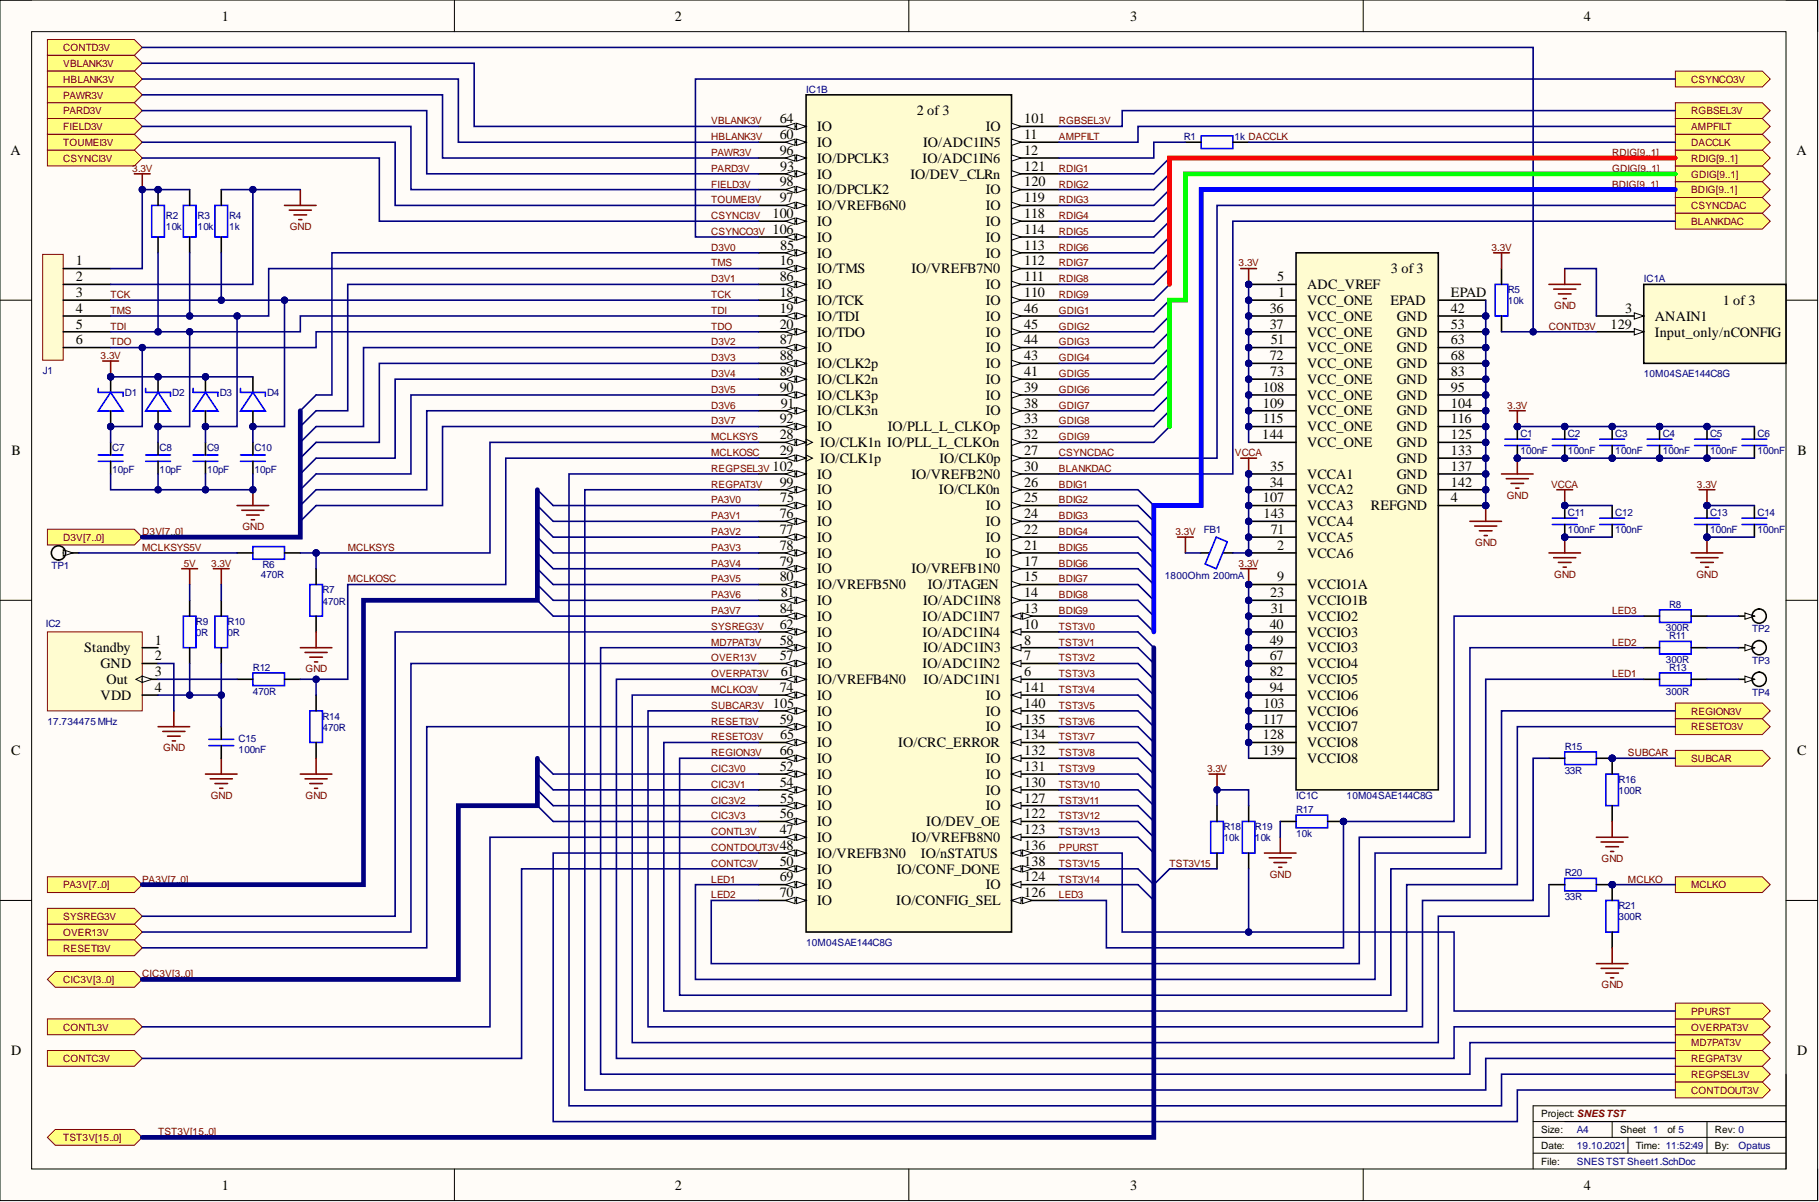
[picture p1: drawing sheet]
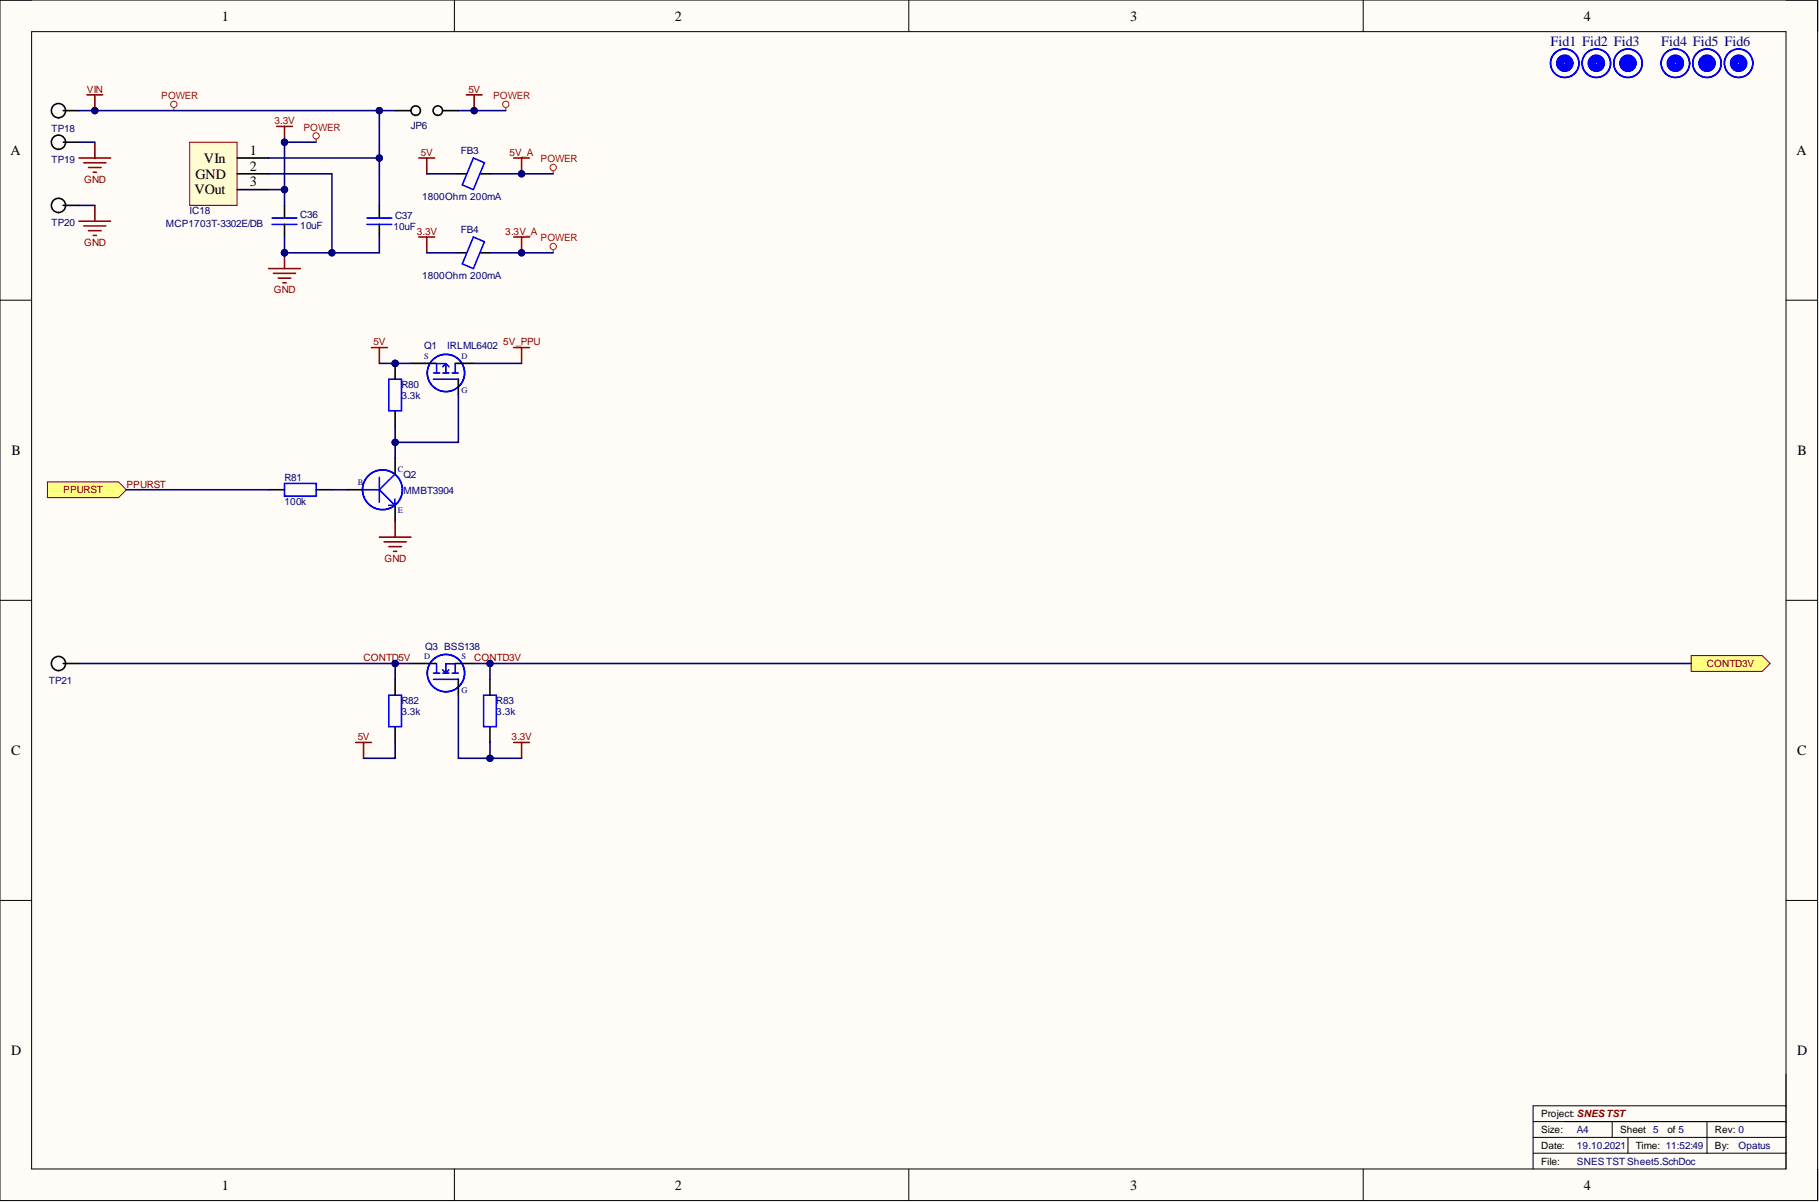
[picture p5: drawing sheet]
# Altium project SNES TST.PrjPcb
Revision: Rev 0
2 sheets, 71 parts. Net scope: flat (ports and power ports of the same name join across sheets).
Board file: SNES TST.PcbDoc
Sheets:
  SNES TST Sheet1.SchDoc
  SNES TST Sheet5.SchDoc

## Sheet SNES TST Sheet1.SchDoc: SNES TST
size A4; DrawnBy: Opatus; DocumentNumber: 1; Revision: 0; SheetNumber: 1; SheetTotal: 5

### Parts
C1  100nF  [Cap_0402_Chip]
C2  100nF  [Cap_0402_Chip]
C3  100nF  [Cap_0402_Chip]
C4  100nF  [Cap_0402_Chip]
C5  100nF  [Cap_0402_Chip]
C6  100nF  [Cap_0402_Chip]
C7  10pF  [Cap_0402_Chip]
C8  10pF  [Cap_0402_Chip]
C9  10pF  [Cap_0402_Chip]
C10  10pF  [Cap_0402_Chip]
C11  100nF  [Cap_0402_Chip]
C12  100nF  [Cap_0402_Chip]
C13  100nF  [Cap_0402_Chip]
C14  100nF  [Cap_0402_Chip]
C15  100nF  [Cap_0402_Chip]
D1  Schottky Diode  [SOD323]  (value not drawn)
D2  Schottky Diode  [SOD323]  (value not drawn)
D3  Schottky Diode  [SOD323]  (value not drawn)
D4  Schottky Diode  [SOD323]  (value not drawn)
FB1  1800Ohm  200mA  [Ind_0402_Chip]
IC1  10M04SAE144C8G  [EQFP-144_A:1P65_]  (parts A,B,C of 3)
IC2  17.734475 MHz  [Quarz 7.5mm]
J1  Conn 6P  [Con6P]  (value not drawn)  (no BOM)
R1  1k  [Res_0402_Chip]
R2  10k  [Res_0402_Chip]
R3  10k  [Res_0402_Chip]
R4  1k  [Res_0402_Chip]
R5  10k  [Res_0402_Chip]
R6  470R  [Res_0603_Chip]
R7  470R  [Res_0603_Chip]
R8  300R  [Res_0603_Chip]
R9  0R  [Res_0402_Chip]
R10  0R  [Res_0402_Chip]
R11  300R  [Res_0603_Chip]
R12  470R  [Res_0603_Chip]
R13  300R  [Res_0603_Chip]
R14  470R  [Res_0603_Chip]
R15  33R  [Res_0603_Chip]
R16  100R  [Res_0603_Chip]
R17  10k  [Res_0402_Chip]
R18  10k  [Res_0402_Chip]
R19  10k  [Res_0402_Chip]
R20  33R  [Res_0603_Chip]
R21  300R  [Res_0603_Chip]
TP1  Pin Connector  [Pin Connector Small]  (value not drawn)  (no BOM)
TP2  Pin Connector  [Pin Connector Small]  (value not drawn)  (no BOM)
TP3  Pin Connector  [Pin Connector Small]  (value not drawn)  (no BOM)
TP4  Pin Connector  [Pin Connector Small]  (value not drawn)  (no BOM)

### Ports
AMPFILT (out), BDIG[9..1] (out), BLANKDAC (out), CIC3V[3..0] (bidir), CONTC3V (in), CONTD3V (in), CONTDOUT3V (out), CONTL3V (in), CSYNCDAC (out), CSYNCI3V (in), CSYNCO3V (out), D3V[7..0] (in), DACCLK (out), FIELD3V (in), GDIG[9..1] (out), HBLANK3V (in), MCLKO (out), MD7PAT3V (out), OVER13V (in), OVERPAT3V (out), PA3V[7..0] (in), PARD3V (in), PAWR3V (in), PPURST (out), RDIG[9..1] (out), REGION3V (out), REGPAT3V (out), REGPSEL3V (out), RESETI3V (in), RESETO3V (out), RGBSEL3V (out), SUBCAR (out), SYSREG3V (in), TOUMEI3V (in), TST3V[15..0] (bidir), VBLANK3V (in)

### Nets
3.3V: C1.1 C2.1 C3.1 C4.1 C5.1 C6.1 C13.1 C14.1 D1.1(K) D2.1(K) D3.1(K) D4.1(K) FB1.1 IC1.1(VCC_ONE) IC1.5(ADC_VREF) IC1.9(VCCIO1A) IC1.23(VCCIO1B) IC1.31(VCCIO2) IC1.36(VCC_ONE) IC1.37(VCC_ONE) IC1.40(VCCIO3) IC1.49(VCCIO3) IC1.51(VCC_ONE) IC1.67(VCCIO4) IC1.72(VCC_ONE) IC1.73(VCC_ONE) IC1.82(VCCIO5) IC1.94(VCCIO6) IC1.103(VCCIO6) IC1.108(VCC_ONE) IC1.109(VCC_ONE) IC1.115(VCC_ONE) IC1.117(VCCIO7) IC1.128(VCCIO8) IC1.139(VCCIO8) IC1.144(VCC_ONE) J1.1 R2.1 R3.1 R5.1 R10.1 R18.1 R19.1
5V: R9.1
GND: C1.2 C2.2 C3.2 C4.2 C5.2 C6.2 C7.2 C8.2 C9.2 C10.2 C11.2 C12.2 C13.2 C14.2 C15.2 IC1.3(ANAIN1) IC1.4(REFGND) IC1.42(GND) IC1.53(GND) IC1.63(GND) IC1.68(GND) IC1.83(GND) IC1.95(GND) IC1.104(GND) IC1.116(GND) IC1.125(GND) IC1.133(GND) IC1.137(GND) IC1.142(GND) IC1.EPAD IC2.2(GND) J1.2 R4.2 R7.2 R14.2 R16.2 R17.1 R21.2
VCCA: C11.1 C12.1 FB1.2 IC1.2(VCCA6) IC1.34(VCCA2) IC1.35(VCCA1) IC1.71(VCCA5) IC1.107(VCCA3) IC1.143(VCCA4)
AMPFILT: IC1.11(IO/ADC1IN5) ; port AMPFILT
BDIG1: IC1.26(IO/CLK0n)
BDIG2: IC1.25(IO)
BDIG3: IC1.24(IO)
BDIG4: IC1.22(IO)
BDIG5: IC1.21(IO)
BDIG6: IC1.17(IO/VREFB1N0)
BDIG7: IC1.15(IO/JTAGEN)
BDIG8: IC1.14(IO/ADC1IN8)
BDIG9: IC1.13(IO/ADC1IN7)
BLANKDAC: IC1.30(IO/VREFB2N0) ; port BLANKDAC
CIC3V0: IC1.52(IO)
CIC3V1: IC1.54(IO)
CIC3V2: IC1.55(IO)
CIC3V3: IC1.56(IO)
CONTC3V: IC1.50(IO) ; port CONTC3V
CONTD3V: IC1.129(Input_only/nCONFIG) R5.2 ; port CONTD3V
CONTDOUT3V: IC1.48(IO/VREFB3N0) ; port CONTDOUT3V
CONTL3V: IC1.47(IO) ; port CONTL3V
CSYNCDAC: IC1.27(IO/CLK0p) ; port CSYNCDAC
CSYNCI3V: IC1.100(IO) ; port CSYNCI3V
CSYNCO3V: IC1.106(IO) ; port CSYNCO3V
D3V0: IC1.85(IO)
D3V1: IC1.86(IO)
D3V2: IC1.87(IO)
D3V3: IC1.88(IO/CLK2p)
D3V4: IC1.89(IO/CLK2n)
D3V5: IC1.90(IO/CLK3p)
D3V6: IC1.91(IO/CLK3n)
D3V7: IC1.92(IO)
DACCLK: R1.2 ; port DACCLK
FIELD3V: IC1.98(IO/DPCLK2) ; port FIELD3V
GDIG1: IC1.46(IO)
GDIG2: IC1.45(IO)
GDIG3: IC1.44(IO)
GDIG4: IC1.43(IO)
GDIG5: IC1.41(IO)
GDIG6: IC1.39(IO)
GDIG7: IC1.38(IO)
GDIG8: IC1.33(IO/PLL_L_CLKOp)
GDIG9: IC1.32(IO/PLL_L_CLKOn)
HBLANK3V: IC1.60(IO) ; port HBLANK3V
LED1: IC1.69(IO) R13.2
LED2: IC1.70(IO) R11.2
LED3: IC1.126(IO/CONFIG_SEL) R8.2 R17.2
MCLKO: R20.1 R21.1 ; port MCLKO
MCLKO3V: IC1.74(IO) R20.2
MCLKOSC: IC1.29(IO/CLK1p) R12.1 R14.1
MCLKSYS: IC1.28(IO/CLK1n) R6.1 R7.1
MCLKSYS5V: R6.2 TP1.1
MD7PAT3V: IC1.58(IO) ; port MD7PAT3V
OVER13V: IC1.57(IO) ; port OVER13V
OVERPAT3V: IC1.61(IO/VREFB4N0) ; port OVERPAT3V
PA3V0: IC1.75(IO)
PA3V1: IC1.76(IO)
PA3V2: IC1.77(IO)
PA3V3: IC1.78(IO)
PA3V4: IC1.79(IO)
PA3V5: IC1.80(IO/VREFB5N0)
PA3V6: IC1.81(IO)
PA3V7: IC1.84(IO)
PARD3V: IC1.93(IO) ; port PARD3V
PAWR3V: IC1.96(IO/DPCLK3) ; port PAWR3V
PPURST: IC1.136(IO/nSTATUS) R19.2 ; port PPURST
RDIG1: IC1.121(IO/DEV_CLRn)
RDIG2: IC1.120(IO)
RDIG3: IC1.119(IO)
RDIG4: IC1.118(IO)
RDIG5: IC1.114(IO)
RDIG6: IC1.113(IO)
RDIG7: IC1.112(IO/VREFB7N0)
RDIG8: IC1.111(IO)
RDIG9: IC1.110(IO)
REGION3V: IC1.66(IO) ; port REGION3V
REGPAT3V: IC1.99(IO) ; port REGPAT3V
REGPSEL3V: IC1.102(IO) ; port REGPSEL3V
RESETI3V: IC1.59(IO) ; port RESETI3V
RESETO3V: IC1.65(IO) ; port RESETO3V
RGBSEL3V: IC1.101(IO) ; port RGBSEL3V
SUBCAR: R15.1 R16.1 ; port SUBCAR
SUBCAR3V: IC1.105(IO) R15.2
SYSREG3V: IC1.62(IO) ; port SYSREG3V
TCK: C10.1 D4.2(A) IC1.18(IO/TCK) J1.3 R4.1
TDI: C8.1 D2.2(A) IC1.19(IO/TDI) J1.5 R2.2
TDO: C7.1 D1.2(A) IC1.20(IO/TDO) J1.6
TMS: C9.1 D3.2(A) IC1.16(IO/TMS) J1.4 R3.2
TOUMEI3V: IC1.97(IO/VREFB6N0) ; port TOUMEI3V
TST3V0: IC1.10(IO/ADC1IN4)
TST3V1: IC1.8(IO/ADC1IN3)
TST3V2: IC1.7(IO/ADC1IN2)
TST3V3: IC1.6(IO/ADC1IN1)
TST3V4: IC1.141(IO)
TST3V5: IC1.140(IO)
TST3V6: IC1.135(IO)
TST3V7: IC1.134(IO/CRC_ERROR)
TST3V8: IC1.132(IO)
TST3V9: IC1.131(IO)
TST3V10: IC1.130(IO)
TST3V11: IC1.127(IO)
TST3V12: IC1.122(IO/DEV_OE)
TST3V13: IC1.123(IO/VREFB8N0)
TST3V14: IC1.124(IO)
TST3V15: IC1.138(IO/CONF_DONE) R18.2
VBLANK3V: IC1.64(IO) ; port VBLANK3V
NetC15_1: C15.1 IC2.4(VDD) R9.2 R10.2
NetIC1_12: IC1.12(IO/ADC1IN6) R1.1
NetIC2_3: IC2.3(Out) R12.2
NetR8_1: R8.1 TP2.1
NetR11_1: R11.1 TP3.1
NetR13_1: R13.1 TP4.1

Not connected (* = marked no-connect by the designer): IC2 1(Standby)

### Buses and harness runs
bus BDIG[9..1] = port BDIG[9..1]
bus CIC3V[3..0] = port CIC3V[3..0]
bus D3V[7..0] = port D3V[7..0]
bus GDIG[9..1] = port GDIG[9..1]
bus PA3V[7..0] = port PA3V[7..0]
bus RDIG[9..1] = port RDIG[9..1]
bus TST3V[15..0] = port TST3V[15..0]

## Sheet SNES TST Sheet5.SchDoc: SNES TST
size A4; DrawnBy: Opatus; Revision: 0; SheetNumber: 5; SheetTotal: 5

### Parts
C36  10uF  [Cap_0805_Chip]
C37  10uF  [Cap_1206_Chip]
FB3  1800Ohm  200mA  [Ind_0402_Chip]
FB4  1800Ohm  200mA  [Ind_0402_Chip]
Fid1  Fiducial  [Fiducial_1_side]  (value not drawn)  (no BOM)
Fid2  Fiducial  [Fiducial_1_side]  (value not drawn)  (no BOM)
Fid3  Fiducial  [Fiducial_1_side]  (value not drawn)  (no BOM)
Fid4  Fiducial  [Fiducial_1_side]  (value not drawn)  (no BOM)
Fid5  Fiducial  [Fiducial_1_side]  (value not drawn)  (no BOM)
Fid6  Fiducial  [Fiducial_1_side]  (value not drawn)  (no BOM)
IC18  Manufacturer_Part_Number: MCP1703T-3302E/DB  [SOT223-3]  (hidden comment: MCP1703T)
JP6  Jumper  [Jumper Big]  (value not drawn)  (no BOM)
Q1  IRLML6402  [SOT23_FET]
Q2  MMBT3904  [SOT23_Transistor]
Q3  BSS138  [SOT23_FET]
R80  3.3k  [Res_0402_Chip]
R81  100k  [Res_0402_Chip]
R82  3.3k  [Res_0402_Chip]
R83  3.3k  [Res_0402_Chip]
TP18  Pin Connector  [Pin Connector Small]  (value not drawn)  (no BOM)
TP19  Pin Connector  [Pin Connector Small]  (value not drawn)  (no BOM)
TP20  Pin Connector  [Pin Connector Small]  (value not drawn)  (no BOM)
TP21  Pin Connector  [Pin Connector Small]  (value not drawn)  (no BOM)

### Ports
CONTD3V (out), PPURST (in)

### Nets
3.3V: C36.2 FB4.1 IC18.3(VOut) Q3.G R83.2
3.3V_A: FB4.2
5V: FB3.1 JP6.1 Q1.S R80.1 R82.2
5V_A: FB3.2
5V_PPU: Q1.D
GND: C36.1 C37.1 IC18.2(GND) Q2.E TP19.1 TP20.1
VIN: C37.2 IC18.1(VIn) JP6.2 TP18.1
CONTD3V: Q3.S R83.1 ; port CONTD3V
CONTD5V: Q3.D R82.1 TP21.1
PPURST: R81.1 ; port PPURST
NetQ1_G: Q1.G Q2.C R80.2
NetQ2_B: Q2.B R81.2

### Layout directives
net class POWER: 3.3V, 3.3V_A, 5V, 5V_A, VIN

## Nets that join several sheets
3.3V: SNES TST Sheet1 (43 pins), SNES TST Sheet5 (5 pins)
5V: SNES TST Sheet1 (R9.1), SNES TST Sheet5 (5 pins)
GND: SNES TST Sheet1 (38 pins), SNES TST Sheet5 (6 pins)
CONTD3V: SNES TST Sheet1 (IC1.129 R5.2), SNES TST Sheet5 (Q3.S R83.1)
PPURST: SNES TST Sheet1 (IC1.136 R19.2), SNES TST Sheet5 (R81.1)

## Assembly variants
NTSC System: not fitted R10
PAL System: not fitted R9
